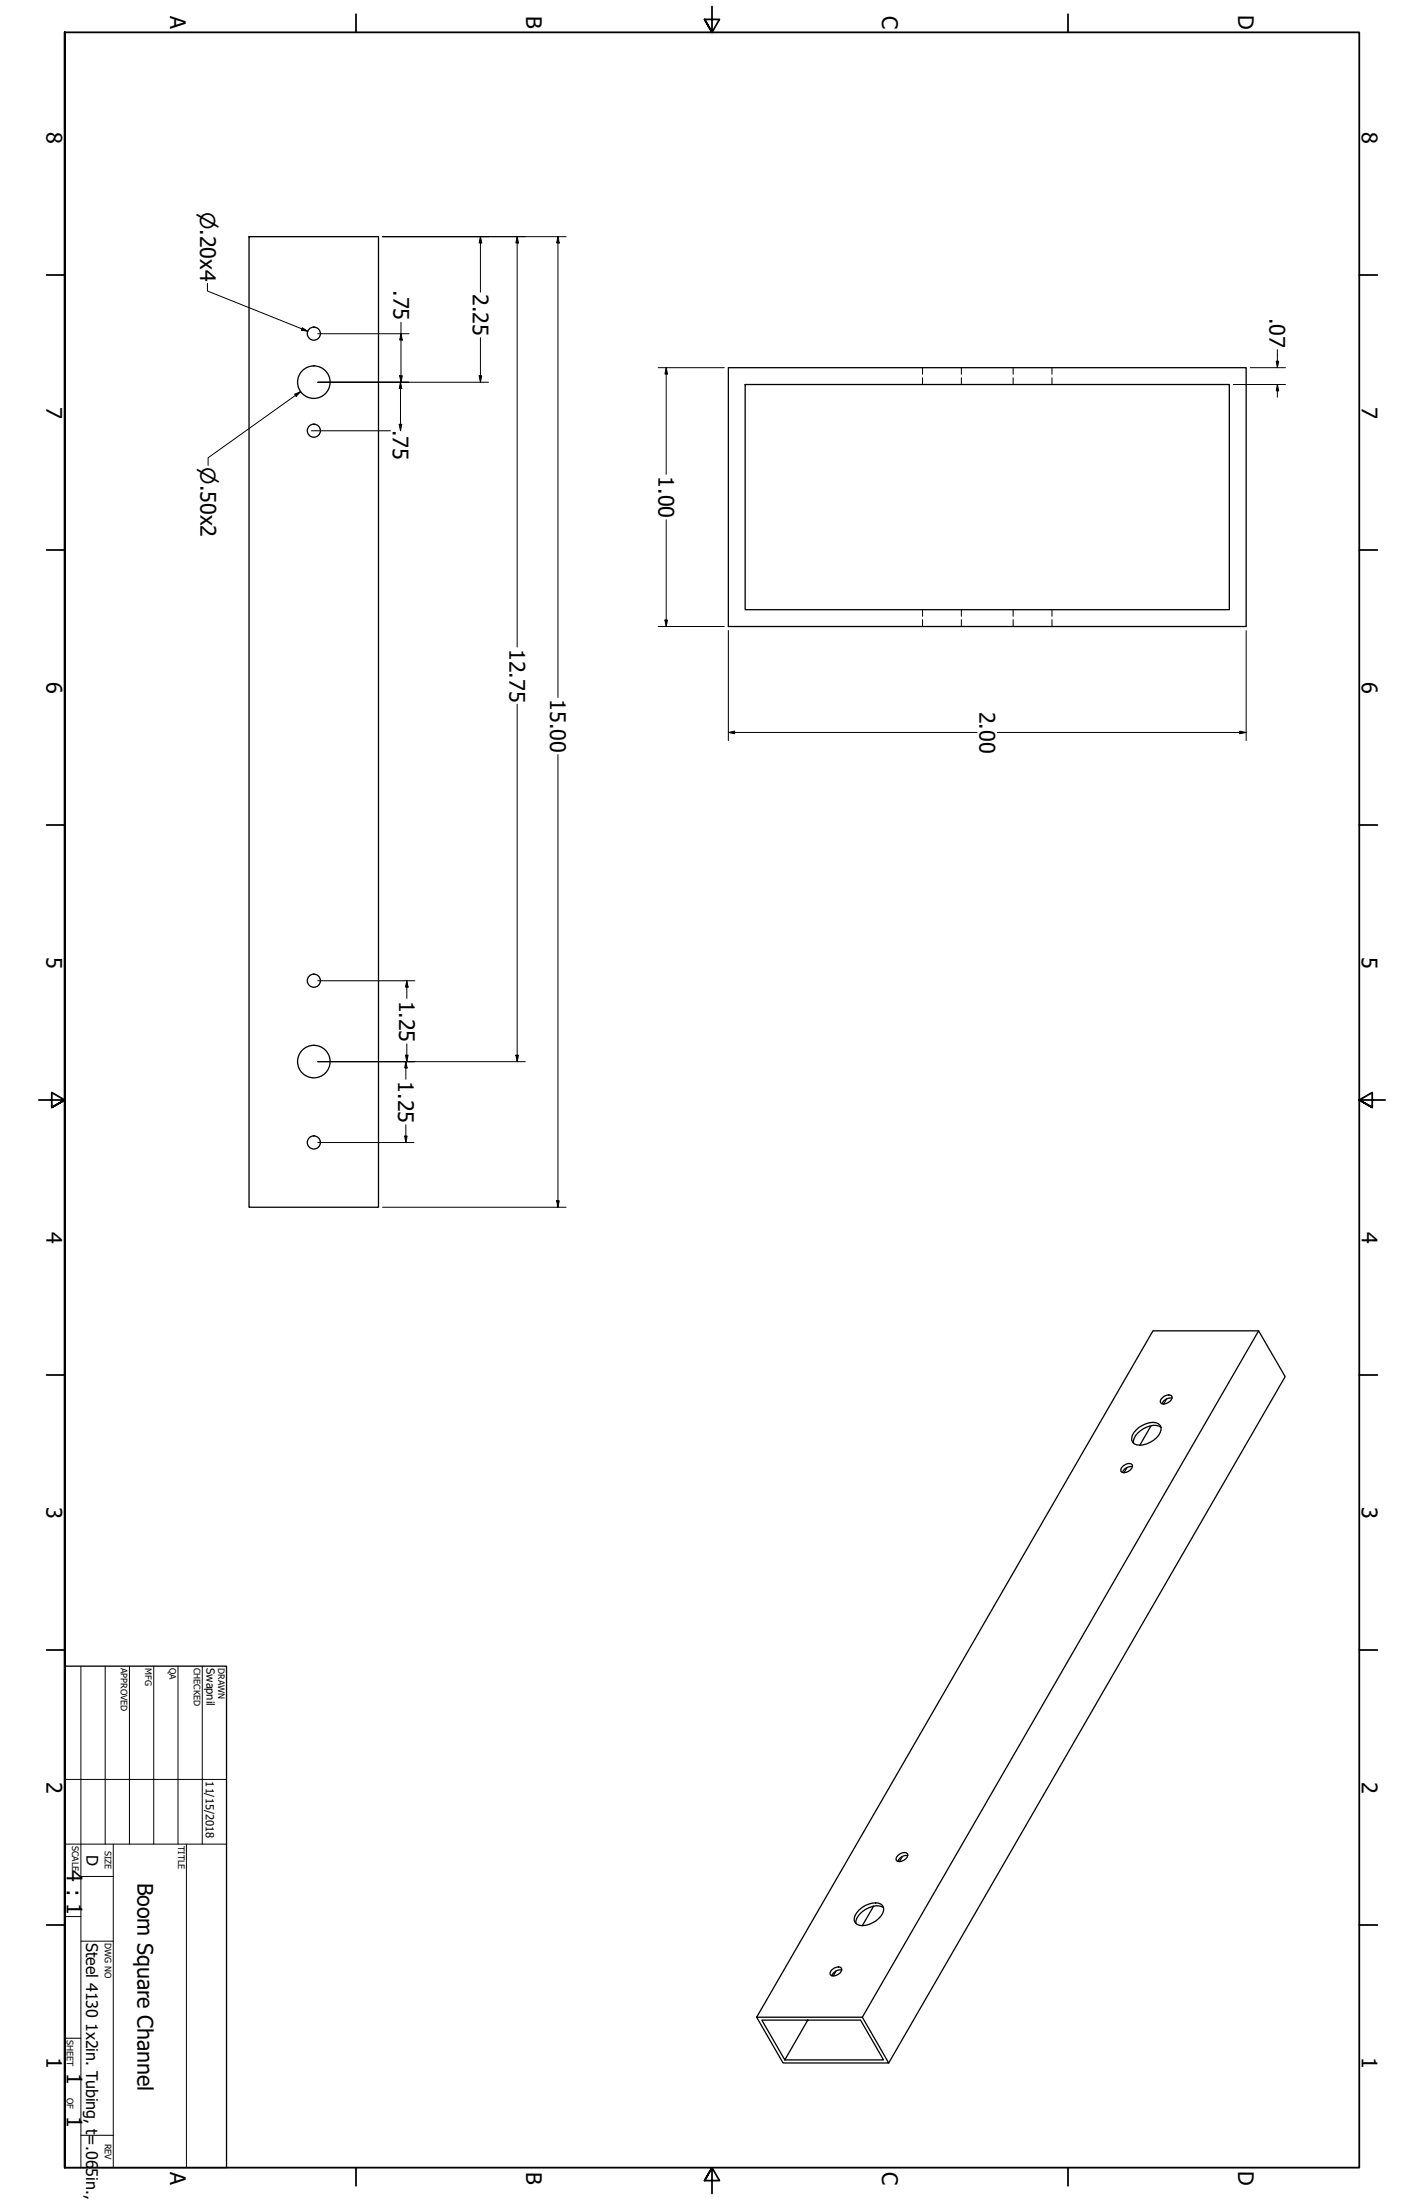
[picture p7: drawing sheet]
<svg xmlns="http://www.w3.org/2000/svg" width="559mm" height="864mm" viewBox="0 0 559 864" stroke-linecap="round" stroke-linejoin="round" font-family="sans-serif">
<!-- layer: Hidden (ANSI) -->
<g fill="none" stroke="#000" stroke-width=".39">
<path d="M362 144.3v2.6M362 148.3v2.6M377.3 144.3v2.6M377.3 148.3v2.6M397.6 144.3v2.6M397.6 148.3v2.6M412.8 144.3v2.6M412.8 148.3v2.6M362 239.3v2.6M377.3 239.3v2.6M397.6 239.3v2.6M412.8 239.3v2.6"/>
<path d="M362 243.3v2.6M377.3 243.3v2.6M397.6 243.3v2.6M412.8 243.3v2.6"/>
</g>
<!-- layer: Visible (ANSI) -->
<g fill="none" stroke="#000" stroke-width=".51">
<path d="M97.7 92.9h50.8v381h-50.8zM285.8 144.3h203.2v101.6h-203.2zM292.4 150.9h190v88.4h-190zM493.9 522.4h-41.5l-155.5 269.4M451.7 559.7l-4.4 7.6M456.1 548.7a2.84 2.84 0 0 1 3.8-.6 3 3 0 0 1-4 2.9l-.6-1zM457.8 549.1l-1.2 2.1M459.9 548.8a3.7 3.7 0 0 0-3.9 2.3M440.6 575.6a2.78 2.78 0 0 1 3.7-.5 2.99 2.99 0 0 1-4.4 2.5l.1-1.3zM442.2 576.1l-1.1 2M444.4 575.8a3.7 3.7 0 0 0-4 2.2M446 561.2a8.5 8.5 0 0 1 8.5-2.3 2.42 2.42 0 0 1 .8 3.4 9.4 9.4 0 0 1-9.2 4.9 2.79 2.79 0 0 1-2.1-2.1 2.79 2.79 0 0 1 1-2.8z"/>
<path d="M455.6 560.3a6.2 6.2 0 0 0-6.9 .5 6.1 6.1 0 0 0-3.9 5.7M352.4 728.3a2.93 2.93 0 0 1 3.8-.6 2.99 2.99 0 0 1-4.5 2.5l-.1-.5zM354.1 728.8l-1.2 2M356.2 728.4a3.7 3.7 0 0 0-3.9 2.3M337.1 749.8a8.5 8.5 0 0 1 8.6-2.3 2.86 2.86 0 0 1 .1 4.5 8.6 8.6 0 0 1-9.5 3.4 2.42 2.42 0 0 1-.8-3.4zM342.8 748.2l-4.4 7.7M346.7 748.9a7.9 7.9 0 0 0-9.1 2.2 4.7 4.7 0 0 0-1.7 4M326.5 773.2a2.86 2.86 0 0 1 3.7-.6 2.92 2.92 0 0 1-4.4 2.5l-.1-.5zM328.1 773.7l-1.1 2M330.3 773.3a3.7 3.7 0 0 0-3.9 2.3M296.9 791.8h41.5l10.3 18h-41.4zM317 793l-9 15.6h38.7l-9-15.6h-38.7l9 15.6"/>
<path d="M338.4 791.8l155.5-269.4 10.4 18-155.6 269.4"/>
<circle cx="123.2" cy="131" r="2.57"/>
<circle cx="123.2" cy="150" r="6.4"/>
<circle cx="123.2" cy="169.1" r="2.57"/>
<circle cx="123.2" cy="385" r="2.57"/>
<circle cx="123.2" cy="416.7" r="6.4"/>
<circle cx="123.2" cy="448.5" r="2.57"/>
</g>
<!-- layer: Border (ANSI) -->
<g fill="none" stroke="#000" stroke-width=".7">
<path d="M25.4 12.7h508v838.2h-508v-838.2v838.2M139.7 5.6v7.1M279.4 2.5v10.2l2.9-5.1h-5.8l2.9 5.1-2.9-5.1M419.1 5.6v7.1M18.3 107.9h7.1M533.4 107.9h7.1M18.3 215.9h7.1M533.4 215.9h7.1M18.3 323.8h7.1M533.4 323.8h7.1M15.2 431.8h10.2l-5.1-2.9v5.8l5.1-2.9-5.1 2.9M543.6 431.8h-10.2l5.1-2.9v5.8l-5.1-2.9 5.1 2.9"/>
<path d="M18.3 539.8h7.1M533.4 539.8h7.1M18.3 647.7h7.1M533.4 647.7h7.1M18.3 755.6h7.1M533.4 755.6h7.1M139.7 850.9v7.1M276.5 856l2.9-5.1-2.9 5.1h5.8l-2.9-5.1v10.2M419.1 850.9v7.1"/>
</g>
<!-- layer: Title (ANSI) -->
<g fill="none" stroke="#000" stroke-width=".39">
<path d="M31.7 654v196.9M41.3 654v69.9M50.8 654v69.9M60.3 654v69.9M69.8 654v69.9M79.4 654v69.9M25.4 698.5h63.5M25.4 723.9h63.5M31.7 736.6h12.7M44.4 723.9v127M73.2 723.9v127M25.4 752.3h6.3"/>
<path d="M31.7 762h12.7M25.4 800.1h6.3M31.7 838.2h12.7"/>
</g>
<path d="M25.4 654h63.5v196.9h-63.5z" fill="none" stroke="#000" stroke-width=".51"/>
<!-- layer: Dimension (ANSI) -->
<g fill="none" stroke="#000" stroke-width=".39">
<path d="M150.1 92.9h72M188.5 92.9l.5 2.5h-1zM188.5 92.9v21.8M202.9 92.9l.6 2.5h-1.1zM202.9 92.9v161.1M218.9 92.9l.6 2.5h-1.1zM218.9 92.9v180.9M81.4 111.3v2.9l39.4 15.8M118.6 128.7l2.2 1.3-2.5-.4zM124.7 131h35.8M157.4 131l.5 2.5h-1.1zM157.4 126.5v23.6"/>
<path d="M188.5 132.5v17.6M501.3 137.3v7M115.6 154.7l2.4-1-1.8 1.9zM118 153.7l-36.3 26v3M124.7 150.1h67M156.8 147.5h1.1l-.5 2.6zM157.2 150.1l.5 2.4h-1zM157.2 150.1v19M188 147.5h1l-.5 2.6zM258.3 144.3h25.9M261.4 144.3l.5 2.5h-1zM261.4 144.3v41.9"/>
<path d="M484 150.9h20.4M490.6 144.3h13.8M500.8 141.8h1l-.5 2.5zM501.3 150.9l.5 2.5h-1zM501.3 150.9v5M122.2 169.1h31M156.7 166.6h1l-.5 2.5zM261.4 204v41.9M258.3 245.9h25.9M260.9 243.4h1l-.5 2.5zM285.8 247.5v43.2M489 247.5v43.2"/>
<path d="M202.9 276.4v140.4M218.9 296.2v177.7M285.8 287.5l2.5-.5v1zM285.8 287.5h97.6M391.4 287.5h97.6M486.5 287l2.5 .5-2.5 .5zM124.7 385h38.1M159.6 385l.5 2.5h-1zM159.6 385v6.9M124.7 416.8h81.4M159.1 414.2h1l-.5 2.6zM159.3 416.8l.5 2.4h-1z"/>
<path d="M159.3 416.8v6.9M159.6 409.8v7M202.4 414.2h1.1l-.6 2.6zM124.7 448.5h37.7M158.8 446h1l-.5 2.5zM159.3 441.5v7M150.1 473.9h72M218.4 471.4h1.1l-.6 2.5z"/>
</g>
<g fill="#000">
<path d="M188.5 92.9l.5 2.5h-1z" fill-rule="evenodd"/>
<path d="M202.9 92.9l.6 2.5h-1.1z" fill-rule="evenodd"/>
<path d="M218.9 92.9l.6 2.5h-1.1z" fill-rule="evenodd"/>
<path d="M118.6 128.7l2.2 1.3-2.5-.4z" fill-rule="evenodd"/>
<path d="M157.4 131l.5 2.5h-1.1z" fill-rule="evenodd"/>
<path d="M115.6 154.7l2.4-1-1.8 1.9z" fill-rule="evenodd"/>
<path d="M156.8 147.5h1.1l-.5 2.6z" fill-rule="evenodd"/>
<path d="M157.2 150.1l.5 2.4h-1z" fill-rule="evenodd"/>
<path d="M188 147.5h1l-.5 2.6z" fill-rule="evenodd"/>
<path d="M261.4 144.3l.5 2.5h-1z" fill-rule="evenodd"/>
<path d="M500.8 141.8h1l-.5 2.5z" fill-rule="evenodd"/>
<path d="M501.3 150.9l.5 2.5h-1z" fill-rule="evenodd"/>
<path d="M156.7 166.6h1l-.5 2.5z" fill-rule="evenodd"/>
<path d="M260.9 243.4h1l-.5 2.5z" fill-rule="evenodd"/>
<path d="M285.8 287.5l2.5-.5v1z" fill-rule="evenodd"/>
<path d="M486.5 287l2.5 .5-2.5 .5z" fill-rule="evenodd"/>
<path d="M159.6 385l.5 2.5h-1z" fill-rule="evenodd"/>
<path d="M159.1 414.2h1l-.5 2.6z" fill-rule="evenodd"/>
<path d="M159.3 416.8l.5 2.4h-1z" fill-rule="evenodd"/>
<path d="M202.4 414.2h1.1l-.6 2.6z" fill-rule="evenodd"/>
<path d="M158.8 446h1l-.5 2.5z" fill-rule="evenodd"/>
<path d="M218.4 471.4h1.1l-.6 2.5z" fill-rule="evenodd"/>
</g>
<g font-size="8.4">
<text x="485.9" y="5.8" transform="rotate(90 485.9 5.8)">D</text>
<text x="66.8" y="6.1" transform="rotate(90 66.8 6.1)">A</text>
<text x="206.5" y="6.2" transform="rotate(90 206.5 6.2)">B</text>
<text x="346.2" y="6.1" transform="rotate(90 346.2 6.1)">C</text>
<text x="18.3" y="51.7" transform="rotate(90 18.3 51.7)">8</text>
<text x="534.4" y="51.7" transform="rotate(90 534.4 51.7)">8</text>
<text x="154.4" y="114" transform="rotate(90 154.4 114)">.75</text>
<text x="185.5" y="115.4" transform="rotate(90 185.5 115.4)">2.25</text>
<text x="498.2" y="124.8" transform="rotate(90 498.2 124.8)">.07</text>
<text x="18.3" y="159.6" transform="rotate(90 18.3 159.6)">7</text>
<text x="534.4" y="159.6" transform="rotate(90 534.4 159.6)">7</text>
<text x="154.2" y="168.8" transform="rotate(90 154.2 168.8)">.75</text>
<text x="258.4" y="187" transform="rotate(90 258.4 187)">1.00</text>
<text x="199.9" y="254.8" transform="rotate(90 199.9 254.8)">12.75</text>
<text x="18.3" y="267.6" transform="rotate(90 18.3 267.6)">6</text>
<text x="534.4" y="267.6" transform="rotate(90 534.4 267.6)">6</text>
<text x="215.9" y="274.6" transform="rotate(90 215.9 274.6)">15.00</text>
<text x="384.4" y="279.4" transform="rotate(90 384.4 279.4)">2.00</text>
<text x="18.3" y="375.5" transform="rotate(90 18.3 375.5)">5</text>
<text x="534.4" y="375.5" transform="rotate(90 534.4 375.5)">5</text>
<text x="156.6" y="392.7" transform="rotate(90 156.6 392.7)">1.25</text>
<text x="156.2" y="424.5" transform="rotate(90 156.2 424.5)">1.25</text>
<text x="18.3" y="483.5" transform="rotate(90 18.3 483.5)">4</text>
<text x="534.4" y="483.5" transform="rotate(90 534.4 483.5)">4</text>
<text x="18.3" y="591.4" transform="rotate(90 18.3 591.4)">3</text>
<text x="534.4" y="591.4" transform="rotate(90 534.4 591.4)">3</text>
<text x="18.3" y="699.4" transform="rotate(90 18.3 699.4)">2</text>
<text x="534.4" y="699.4" transform="rotate(90 534.4 699.4)">2</text>
<text x="26.2" y="734.3" transform="rotate(90 26.2 734.3)">4 : 1</text>
<text x="53.9" y="739" transform="rotate(90 53.9 739)">Boom Square Channel</text>
<text x="18.3" y="807.3" transform="rotate(90 18.3 807.3)">1</text>
<text x="534.4" y="807.3" transform="rotate(90 534.4 807.3)">1</text>
<text x="26.2" y="813.8" transform="rotate(90 26.2 813.8)">1</text>
<text x="26.2" y="830.5" transform="rotate(90 26.2 830.5)">1</text>
<text x="66.8" y="852.4" transform="rotate(90 66.8 852.4)">A</text>
<text x="206.5" y="852.5" transform="rotate(90 206.5 852.5)">B</text>
<text x="346.2" y="852.4" transform="rotate(90 346.2 852.4)">C</text>
<text x="485.9" y="852.1" transform="rotate(90 485.9 852.1)">D</text>
</g>
<g font-size="8">
<text x="78.5" y="83.2" transform="rotate(90 78.5 83.2)">⌀.20x4</text>
<text x="78.7" y="183.5" transform="rotate(90 78.7 183.5)">⌀.50x2</text>
</g>
<g font-size="6.3">
<text x="33.9" y="728.1" transform="rotate(90 33.9 728.1)">D</text>
<text x="33.8" y="762.8" transform="rotate(90 33.8 762.8)">Steel 4130</text>
<text x="33.8" y="794.1" transform="rotate(90 33.8 794.1)">1x2in. Tubing, t=.06</text>
<text x="33.8" y="851.2" transform="rotate(90 33.8 851.2)">5in.,L</text>
</g>
<g font-size="4.4">
<text x="81" y="654.8" transform="rotate(90 81 654.8)">Swapnil</text>
<text x="80.8" y="699.3" transform="rotate(90 80.8 699.3)">11/15/2018</text>
</g>
<g font-size="3.5">
<text x="47.4" y="654.8" transform="rotate(90 47.4 654.8)">APPROVED</text>
<text x="57" y="654.8" transform="rotate(90 57 654.8)">MFG</text>
<text x="66.5" y="654.8" transform="rotate(90 66.5 654.8)">QA</text>
<text x="76" y="654.8" transform="rotate(90 76 654.8)">CHECKED</text>
<text x="85.6" y="654.8" transform="rotate(90 85.6 654.8)">DRAWN</text>
<text x="28.4" y="724.7" transform="rotate(90 28.4 724.7)">SCALE</text>
<text x="69.8" y="724.7" transform="rotate(90 69.8 724.7)">TITLE</text>
<text x="41.1" y="726.7" transform="rotate(90 41.1 726.7)">SIZE</text>
<text x="41.1" y="762.8" transform="rotate(90 41.1 762.8)">DWG NO</text>
<text x="26.2" y="800.9" transform="rotate(90 26.2 800.9)">SHEET</text>
<text x="26.2" y="823.5" transform="rotate(90 26.2 823.5)">OF</text>
<text x="41.1" y="841.4" transform="rotate(90 41.1 841.4)">REV</text>
</g>
</svg>
